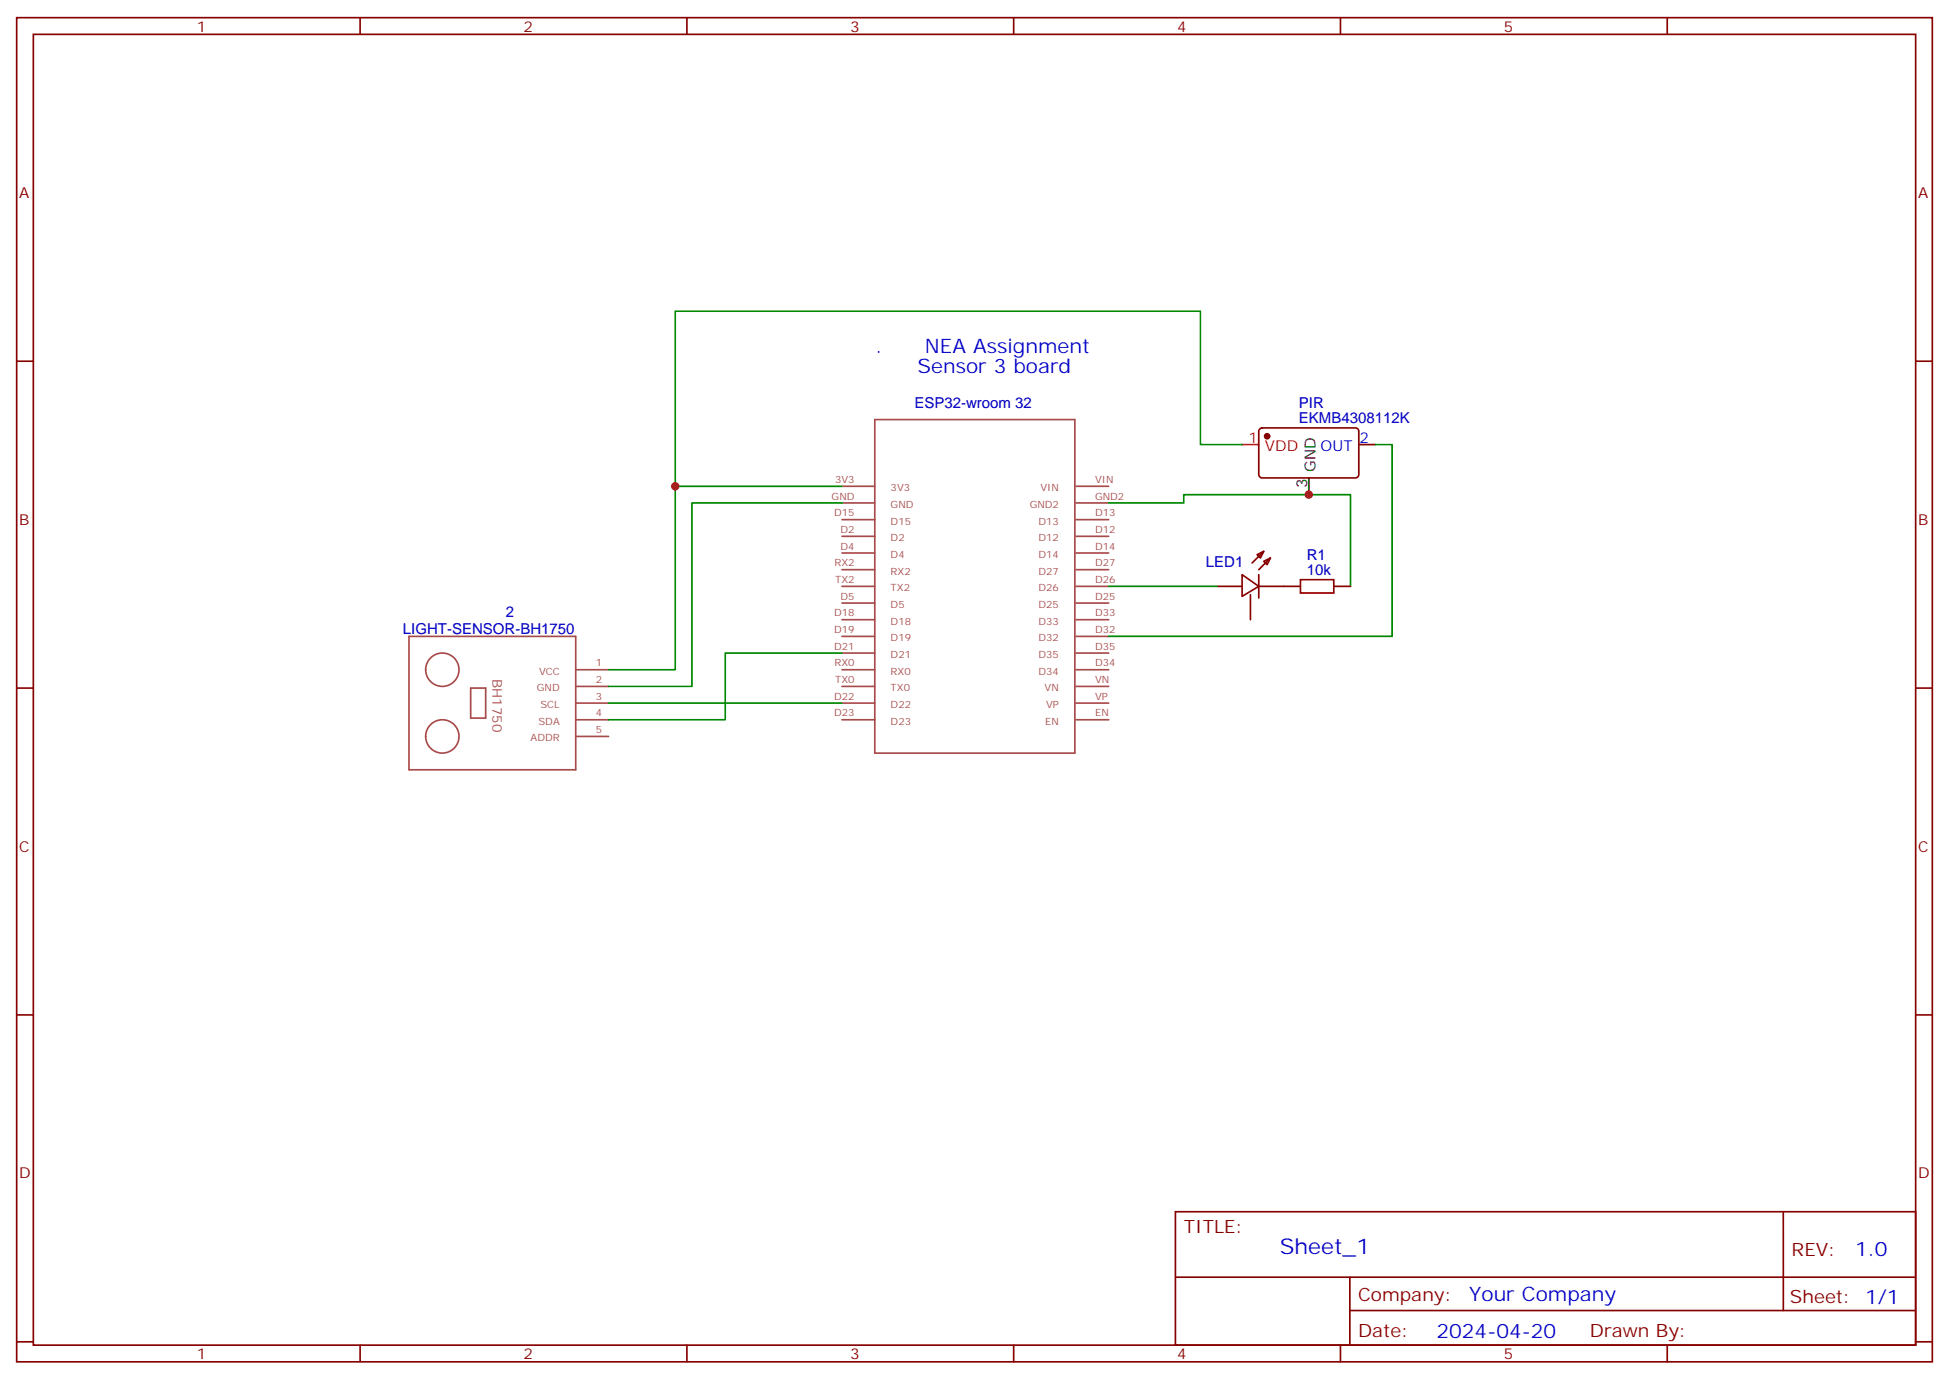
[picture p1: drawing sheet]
<svg xmlns="http://www.w3.org/2000/svg" width="412mm" height="292mm" viewBox="0 0 412 292" stroke-linecap="round" stroke-linejoin="round" font-family="sans-serif">
<g fill="none" stroke="#870000" stroke-width=".35">
<path d="M3.5 3.7h405.4v284.4h-405.4zM7.1 7.3h398.2v277.3h-398.2zM76.2 3.7v3.6M145.3 3.7v3.6M214.5 3.7v3.6M283.6 3.7v3.6M352.8 3.7v3.6M3.5 76.4h3.6M405.3 76.4h3.6M266.6 90.7l.5-.2h19.7a.71 .71 0 0 1 .7 .7v9.2a.76 .76 0 0 1-.7 .7h-19.7a.76 .76 0 0 1-.8-.7v-9.2zM287.5 94.1h3.5M266 117.3l1.4-.7-.7 1.4z"/>
<path d="M267.4 118.7l1.4-.7-.7 1.5zM267.4 116.6l-2.5 2.5M268.8 118l-2.5 2.5M257.5 124h5.3M262.8 121.6l3.5 2.4-3.5 2.2zM264.6 125.8v5.3M266.3 124h8.9M266.3 121.6v4.9M282.2 124h3.6M3.5 145.6h3.6M405.3 145.6h3.6M3.5 214.7h3.6"/>
<path d="M405.3 214.7h3.6M248.7 256.3h156.6v28.3h-156.6zM377.3 256.4v20.8M248.7 270.2h156.5M285.6 277.2h119.6M285.6 270.2v14.1M3.5 283.8h3.6M76.2 284.6v3.5M145.3 284.6v3.5M214.5 284.6v3.5M283.6 284.6v3.5M352.8 284.6v3.5"/>
<path d="M405.3 283.8h3.6"/>
</g>
<g fill="none" stroke="#a64a4a" stroke-width=".35">
<path d="M185.1 88.8h42.3v70.5h-42.3zM178.2 102.9h6.9M178.2 106.4h6.9M178.2 109.9h6.9M178.2 113.5h6.9M178.2 117h6.9M227.7 102.9h6.9M227.7 106.4h6.9M227.7 109.9h6.9M227.7 113.5h6.9M227.7 117h6.9M86.5 134.6h35.3v28.2h-35.3z"/>
<path d="M178.2 120.5h6.9M178.2 124h6.9M178.2 127.6h6.9M178.2 131.1h6.9M178.2 134.6h6.9M178.2 138.1h6.9M227.7 120.5h6.9M227.7 124h6.9M227.7 127.6h6.9M227.7 131.1h6.9M227.7 134.6h6.9M227.7 138.1h6.9"/>
<path d="M99.6 145.6h3.2v6.3h-3.2zM121.8 141.7h7M121.8 145.2h7M121.8 148.7h7M121.8 152.3h7M121.8 155.8h7M178.2 141.7h6.9M178.2 145.2h6.9M178.2 148.7h6.9M178.2 152.3h6.9M227.7 141.7h6.9M227.7 145.2h6.9"/>
<path d="M227.7 148.7h6.9M227.7 152.3h6.9"/>
<circle cx="93.6" cy="155.8" r="3.5"/>
<circle cx="93.6" cy="141.7" r="3.5"/>
</g>
<path d="M262.8 94.1h-8.8v-28.3h-111.1v37.1h35.3M291 94.1h3.6v40.5h-60M142.9 102.9v38.8h-14.1M178.2 106.4h-31.8v38.8h-17.6M234.6 106.4h15.9v-1.8h35.3v19.4M178.2 138.1h-24.7v14.2h-24.7M234.6 124h22.9M128.8 148.7h49.4" fill="none" stroke="#008700" stroke-width=".35"/>
<path d="M276.9 101.1v3.5" fill="none" stroke="#000" stroke-width=".35"/>
<path d="M262.8 94.1h3.5" fill="none" stroke="#f00" stroke-width=".35"/>
<circle cx="268.1" cy="92.3" r=".53" fill="#870000" stroke="#870000" stroke-width=".35"/>
<path d="M275.2 122.6h7v2.8h-7z" fill="none" stroke="#a10000" stroke-width=".35"/>
<g fill="#c00">
<circle cx="142.9" cy="102.9" r=".88"/>
<circle cx="276.9" cy="104.6" r=".88"/>
</g>
<text font-size="4.6" fill="#00f" x="270.8" y="265.4">Sheet_1</text>
<g font-size="4.2" fill="#00f">
<text x="185.2" y="74.7">.</text>
<text x="195.7" y="74.7">NEA Assignment</text>
<text x="194.1" y="78.9">Sensor 3 board</text>
<text x="392.5" y="265.6">1.0</text>
<text x="310.9" y="275.2">Your Company</text>
<text x="304" y="283">2024-04-20</text>
</g>
<g font-size="3.9" fill="#800">
<text x="250.5" y="260.9">TITLE:</text>
<text x="379.1" y="265.6">REV:</text>
<text x="287.4" y="275.1">Company:</text>
<text x="378.7" y="275.7">Sheet: 1/1</text>
<text x="287.4" y="282.8">Date:</text>
<text x="336.4" y="282.9">Drawn By:</text>
</g>
<g font-size="3.2" fill="#800">
<text x="41.6" y="6.7">1</text>
<text x="110.8" y="6.7">2</text>
<text x="179.9" y="6.7">3</text>
<text x="249.1" y="6.7">4</text>
<text x="318.2" y="6.7">5</text>
<text x="4.1" y="41.8">A</text>
<text x="405.9" y="41.8">A</text>
<text x="4.1" y="111">B</text>
<text x="405.9" y="111">B</text>
<text x="4.1" y="180.1">C</text>
<text x="405.9" y="180.1">C</text>
<text x="4.1" y="249.3">D</text>
<text x="405.9" y="249.3">D</text>
<text x="41.6" y="287.5">1</text>
<text x="110.8" y="287.5">2</text>
<text x="179.9" y="287.5">3</text>
<text x="249.1" y="287.5">4</text>
<text x="318.2" y="287.5">5</text>
</g>
<g font-size="3.2" fill="#000080">
<text x="193.5" y="86.3">ESP32-wroom 32</text>
<text x="274.8" y="89.5">EKMB4308112K</text>
<text x="274.8" y="86.3">PIR</text>
<text x="255.2" y="120">LED1</text>
<text x="276.5" y="118.5">R1</text>
<text x="276.5" y="121.6">10k</text>
<text x="107" y="130.5">2</text>
<text x="85.3" y="134.1">LIGHT-SENSOR-BH1750</text>
</g>
<g font-size="3.2" fill="#f00">
<text x="264.2" y="93.7">1</text>
<text x="267.7" y="95.5">VDD</text>
</g>
<g font-size="3.2" fill="#00f">
<text x="279.4" y="95.5">OUT</text>
<text x="287.7" y="93.7">2</text>
</g>
<g font-size="3.2">
<text x="278.3" y="99.8" transform="rotate(-90 278.3 99.8)">GND</text>
<text x="276.6" y="103.3" transform="rotate(-90 276.6 103.3)">3</text>
</g>
<text font-size="2.8" fill="#a54b4b" x="104.2" y="143.7" transform="rotate(90 104.2 143.7)">BH1750</text>
<g font-size="2.1" fill="#a54b4b">
<text x="176" y="105.7">GND</text>
<text x="176.7" y="102.2">3V3</text>
<text x="188.5" y="103.9">3V3</text>
<text x="188.5" y="107.4">GND</text>
<text x="217.9" y="107.4">GND2</text>
<text x="220.2" y="103.9">VIN</text>
<text x="231.7" y="102.2">VIN</text>
<text x="231.7" y="105.7">GND2</text>
<text x="176.5" y="109.2">D15</text>
<text x="177.8" y="112.8">D2</text>
<text x="188.5" y="111">D15</text>
<text x="219.8" y="111">D13</text>
<text x="231.7" y="109.2">D13</text>
<text x="231.7" y="112.8">D12</text>
<text x="176.6" y="119.8">RX2</text>
<text x="177.8" y="116.3">D4</text>
<text x="188.5" y="114.5">D2</text>
<text x="188.5" y="118">D4</text>
<text x="219.8" y="114.5">D12</text>
<text x="219.8" y="118">D14</text>
<text x="231.7" y="116.3">D14</text>
<text x="231.7" y="119.8">D27</text>
<text x="176.7" y="123.3">TX2</text>
<text x="188.5" y="121.5">RX2</text>
<text x="188.5" y="125.1">TX2</text>
<text x="219.8" y="121.5">D27</text>
<text x="219.8" y="125.1">D26</text>
<text x="231.7" y="123.3">D26</text>
<text x="176.5" y="130.4">D18</text>
<text x="177.8" y="126.9">D5</text>
<text x="188.5" y="128.6">D5</text>
<text x="219.8" y="128.6">D25</text>
<text x="231.7" y="126.9">D25</text>
<text x="231.7" y="130.4">D33</text>
<text x="176.5" y="133.9">D19</text>
<text x="176.5" y="137.5">D21</text>
<text x="188.5" y="132.1">D18</text>
<text x="188.5" y="135.7">D19</text>
<text x="219.8" y="132.1">D33</text>
<text x="219.8" y="135.7">D32</text>
<text x="231.7" y="133.9">D32</text>
<text x="231.7" y="137.5">D35</text>
<text x="114.1" y="142.7">VCC</text>
<text x="126.1" y="141">1</text>
<text x="176.6" y="141">RX0</text>
<text x="188.5" y="139.2">D21</text>
<text x="188.5" y="142.7">RX0</text>
<text x="219.8" y="139.2">D35</text>
<text x="219.8" y="142.7">D34</text>
<text x="231.7" y="141">D34</text>
<text x="113.6" y="146.2">GND</text>
<text x="114.4" y="149.8">SCL</text>
<text x="126.1" y="144.5">2</text>
<text x="126.1" y="148">3</text>
<text x="176.5" y="148">D22</text>
<text x="176.7" y="144.5">TX0</text>
<text x="188.5" y="146.2">TX0</text>
<text x="188.5" y="149.8">D22</text>
<text x="221" y="146.2">VN</text>
<text x="221.3" y="149.8">VP</text>
<text x="231.7" y="144.5">VN</text>
<text x="231.7" y="148">VP</text>
<text x="113.9" y="153.3">SDA</text>
<text x="126.1" y="155.1">5</text>
<text x="126.1" y="151.6">4</text>
<text x="176.5" y="151.6">D23</text>
<text x="188.5" y="153.3">D23</text>
<text x="221.1" y="153.3">EN</text>
<text x="231.7" y="151.6">EN</text>
<text x="112.3" y="156.8">ADDR</text>
</g>
</svg>
